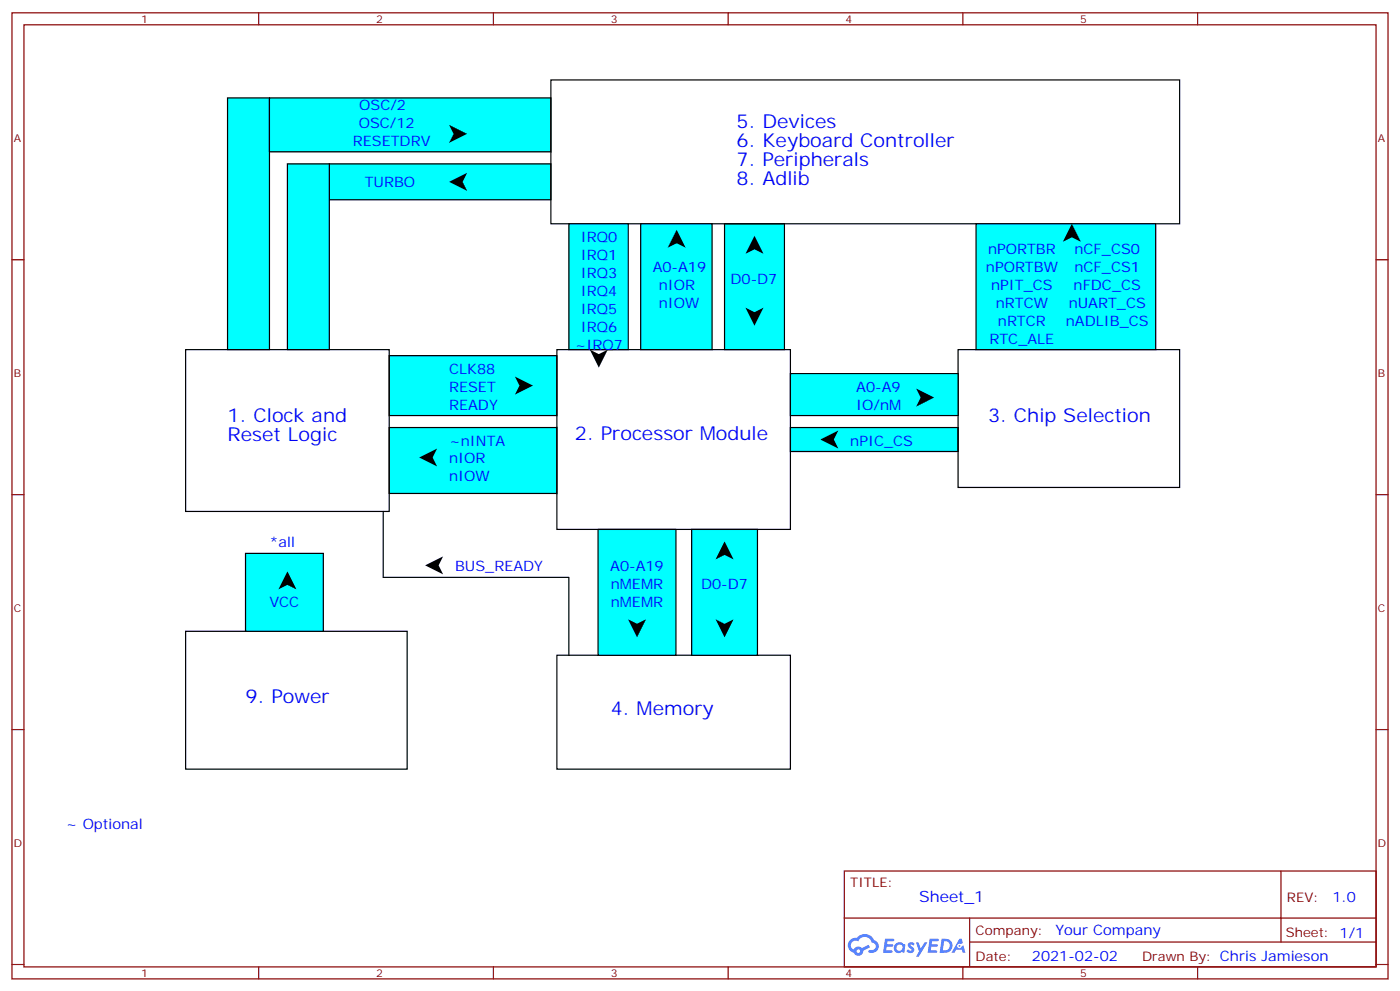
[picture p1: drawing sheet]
<svg xmlns="http://www.w3.org/2000/svg" width="412mm" height="292mm" viewBox="0 0 412 292" stroke-linecap="round" stroke-linejoin="round" font-family="sans-serif">
<g fill="#0ff" stroke="#000" stroke-width=".35">
<path d="M97 48.2h65.3v10.6h-65.3z"/>
<path d="M84.7 48.2h12.3v54.7h-12.3z"/>
<path d="M67 28.8h12.4v74.1h-12.4z"/>
<path d="M79.4 28.8h82.9v15.9h-82.9z"/>
<path d="M213.4 65.9h17.7v37h-17.7z"/>
<path d="M114.7 125.8h49.3v19.4h-49.3z"/>
<path d="M232.8 125.8h49.4v7.1h-49.4z"/>
<path d="M114.7 104.7h49.3v17.6h-49.3z"/>
</g>
<g fill="none" stroke="#870000" stroke-width=".35">
<path d="M3.5 3.8h405.4v284.3h-405.4zM7.1 7.3h398.2v277.3h-398.2zM76.2 3.8v3.5M145.3 3.8v3.5M214.5 3.8v3.5M283.6 3.8v3.5M352.8 3.8v3.5M3.5 76.4h3.6M405.3 76.4h3.6M3.5 145.6h3.6M405.3 145.6h3.6M3.5 214.7h3.6"/>
<path d="M405.3 214.7h3.6M248.7 256.4h156.6v28.2h-156.6zM377.3 256.4v20.9M248.7 270.2h156.5M285.6 277.3h119.6M285.6 270.2v14.1M3.5 283.9h3.6M76.2 284.6v3.5M145.3 284.6v3.5M214.5 284.6v3.5M283.6 284.6v3.5M352.8 284.6v3.5"/>
<path d="M405.3 283.9h3.6"/>
</g>
<g fill="#5487ff">
<path d="M267.7 277.5a1.22 1.22 0 0 1 1.7 .3l-.4 .6a.47 .47 0 0 0-.3-.4 .47 .47 0 0 0-.5 .2l.1 .2a1.14 1.14 0 0 1 .8 1.7 1.14 1.14 0 0 1-1.9 0l-.2-.2 .5-.5 .7 .4a.29 .29 0 0 0 .3-.2 .29 .29 0 0 0-.2-.4 1.04 1.04 0 0 1-.6-1.7z"/>
<path d="M260.7 276.3h2.4l.3 .2-.2 .5h-1.8l-.1 .9h1.5l.3 .4-.3 .3h-1.6l-.2 1.1 1.7 .1 .2 .3-.2 .3h-2.6z"/>
<path d="M273.8 276.3h2.4l.3 .2-.1 .5h-1.8l-.2 .9h1.6l.3 .4-.4 .3h-1.6l-.1 1.1 1.7 .1 .2 .3-.2 .3h-2.6z"/>
<path d="M282.6 276.3h.7l.3 1.2-.6 .4a.69 .69 0 0 0-1 .2 .69 .69 0 0 0 .4 1 .69 .69 0 0 0 .9-.6l.5-.3 .6 2.2h-.8l-.2-.8h-1.8l-.5 .8h-.8z"/>
<path d="M269.8 277.4h.8l.6 1.8 1.1-1.8h.9l-2.6 4.2h-.8l.9-1.6z"/>
<path d="M277.4 276.3l-.6 4.1h1.3a2.11 2.11 0 0 0 2.5-2.1 2.11 2.11 0 0 0-2.5-2zM278.1 277a1.39 1.39 0 0 1 1.7 1.4 1.39 1.39 0 0 1-1.8 1.3h-.3z"/>
<path d="M263.7 277.9a1.54 1.54 0 0 0-.1 2.2 1.54 1.54 0 0 0 2.2 .1l.6 .2 .3-2.3-.2-.2h-.4a1.49 1.49 0 0 0-2.4 0zM264 278.9a.94 .94 0 0 1 1.8 0 .94 .94 0 0 1-1.8 0z"/>
<path d="M250.4 276.7a2.18 2.18 0 0 0 1.1 3.7 1.44 1.44 0 0 0 1.6 .9 1.44 1.44 0 0 0 1.2-1.5l2-1-.5-.7-1.9 .9a1.47 1.47 0 0 0-2.4 .5 1.39 1.39 0 0 1-.7-2 1.39 1.39 0 0 1 2-.4 2.12 2.12 0 0 1 2.2-1.3 2.12 2.12 0 0 1 1.9 1.7 1.14 1.14 0 0 1 1.1 1.4 1.14 1.14 0 0 1-1.7 .7 .43 .43 0 0 0-.5 .4 .43 .43 0 0 0 .4 .5 1.98 1.98 0 0 0 2.5-1.3 1.98 1.98 0 0 0-1.2-2.5 3.1 3.1 0 0 0-5.3-.7l-.9 .1zM252.3 280a.55 .55 0 0 1 1.1 0 .55 .55 0 0 1-1.1 0z"/>
<circle cx="282.6" cy="278.4" r=".26"/>
</g>
<path d="M54.7 102.9h60v47.6h-60zM164 102.9h68.8v52.9h-68.8zM282.2 102.9h65.3v40.6h-65.3z" fill="none" stroke="#000" stroke-width=".35"/>
<path d="M232.8 110h49.4v12.3h-49.4z" fill="#0ff" stroke="#000" stroke-width=".35"/>
<path d="M151.7 110.8l5.3 2.7-5.3 2.6 1.3-2.6zM269.9 114.4l5.3 2.6-5.3 2.7 1.3-2.7zM123.5 134.7l5.3-2.7-1.4 2.7 1.4 2.6zM241.7 129.4l5.2-2.7-1.3 2.7 1.3 2.6z" fill="#000"/>
<path d="M164 192.9h68.8v33.5h-68.8z" fill="none" stroke="#000" stroke-width=".35"/>
<path d="M176.2 155.8h22.9v37.1h-22.9z" fill="#0ff" stroke="#000" stroke-width=".35"/>
<path d="M185 182.3l2.6 1.3 2.7-1.3-2.7 5.3z" fill="#000"/>
<path d="M203.7 155.8h19.4v37.1h-19.4z" fill="#0ff" stroke="#000" stroke-width=".35"/>
<path d="M222.2 69.4l2.7 5.3-2.7-1.3-2.6 1.3zM219.6 90.6l2.6 1.3 2.7-1.3-2.7 5.2zM213.4 159.3l2.7 5.3-2.7-1.3-2.6 1.3zM210.8 182.3l2.6 1.3 2.7-1.3-2.7 5.3z" fill="#000"/>
<path d="M162.3 23.5h185.2v42.4h-185.2z" fill="none" stroke="#000" stroke-width=".35"/>
<path d="M188.7 65.9h21.1v37h-21.1z" fill="#0ff" stroke="#000" stroke-width=".35"/>
<path d="M199.3 67.6l2.7 5.3-2.7-1.3-2.6 1.3z" fill="#000"/>
<path d="M167.6 65.9h17.5v37h-17.5z" fill="#0ff" stroke="#000" stroke-width=".35"/>
<path d="M132.3 36.8l5.3 2.6-5.3 2.7 1.3-2.7zM132.3 53.5l5.3-2.6-1.3 2.6 1.3 2.7zM173.7 102.9l2.7 1.3 2.6-1.3-2.6 5.3z" fill="#000"/>
<path d="M287.5 65.9h52.9v37h-52.9z" fill="#0ff" stroke="#000" stroke-width=".35"/>
<path d="M315.7 65.9l2.7 5.3-2.7-1.4-2.6 1.4z" fill="#000"/>
<path d="M54.7 185.8h65.2v40.6h-65.2z" fill="none" stroke="#000" stroke-width=".35"/>
<path d="M72.3 162.9h22.9v22.9h-22.9z" fill="#0ff" stroke="#000" stroke-width=".35"/>
<path d="M84.7 168.2l2.6 5.3-2.6-1.4-2.7 1.4zM125.2 166.4l5.3-2.6-1.3 2.6 1.3 2.7z" fill="#000"/>
<path d="M112.9 150.5v19.4h54.7v23" fill="none" stroke="#000" stroke-width=".35"/>
<g font-size="5.6" fill="#00f">
<text x="217" y="37.6">5. Devices</text>
<text x="217" y="43.3">6. Keyboard Controller</text>
<text x="217" y="48.9">7. Peripherals</text>
<text x="217" y="54.6">8. Adlib</text>
<text x="67" y="124.1">1. Clock and</text>
<text x="291" y="124.1">3. Chip Selection</text>
<text x="67" y="129.7">Reset Logic</text>
<text x="169.3" y="129.4">2. Processor Module</text>
<text x="72.3" y="207">9. Power</text>
<text x="179.9" y="210.5">4. Memory</text>
</g>
<text font-size="4.6" fill="#00f" x="270.8" y="265.4">Sheet_1</text>
<g font-size="4.2" fill="#00f">
<text x="105.8" y="32.3">OSC/2</text>
<text x="105.7" y="37.5">OSC/12</text>
<text x="103.9" y="42.8">RESETDRV</text>
<text x="107.5" y="55.2">TURBO</text>
<text x="171.1" y="71.2">IRQ0</text>
<text x="171.1" y="76.4">IRQ1</text>
<text x="291" y="74.7">nPORTBR</text>
<text x="316.5" y="74.7">nCF_CS0</text>
<text x="171.1" y="81.7">IRQ3</text>
<text x="192.3" y="80">A0-A19</text>
<text x="215.2" y="83.5">D0-D7</text>
<text x="290.4" y="80">nPORTBW</text>
<text x="316.5" y="80">nCF_CS1</text>
<text x="171.1" y="87">IRQ4</text>
<text x="194" y="85.3">nIOR</text>
<text x="291.9" y="85.3">nPIT_CS</text>
<text x="316.2" y="85.3">nFDC_CS</text>
<text x="171.1" y="92.3">IRQ5</text>
<text x="194" y="90.6">nIOW</text>
<text x="293.3" y="90.6">nRTCW</text>
<text x="294" y="95.8">nRTCR</text>
<text x="314" y="95.8">nADLIB_CS</text>
<text x="314.8" y="90.6">nUART_CS</text>
<text x="171.1" y="97.6">IRQ6</text>
<text x="291.5" y="101.1">RTC_ALE</text>
<text x="169.3" y="102.9">~IRQ7</text>
<text x="132.3" y="110">CLK88</text>
<text x="132.3" y="115.3">RESET</text>
<text x="252.2" y="115.3">A0-A9</text>
<text x="132.3" y="120.5">READY</text>
<text x="252.2" y="120.5">IO/nM</text>
<text x="132.3" y="131.1">~nINTA</text>
<text x="250.5" y="131.1">nPIC_CS</text>
<text x="132.3" y="136.4">nIOR</text>
<text x="132.3" y="141.7">nIOW</text>
<text x="79.4" y="161.1">*all</text>
<text x="134.1" y="168.2">BUS_READY</text>
<text x="179.8" y="168.2">A0-A19</text>
<text x="179.9" y="173.5">nMEMR</text>
<text x="206.5" y="173.5">D0-D7</text>
<text x="79.4" y="178.8">VCC</text>
<text x="179.9" y="178.8">nMEMR</text>
<text x="19.4" y="244">~ Optional</text>
<text x="392.5" y="265.6">1.0</text>
<text x="310.9" y="275.2">Your Company</text>
<text x="304" y="283">2021-02-02</text>
</g>
<g font-size="3.9" fill="#800">
<text x="250.5" y="260.9">TITLE:</text>
<text x="379.1" y="265.6">REV:</text>
<text x="287.4" y="275.1">Company:</text>
<text x="378.7" y="275.8">Sheet: 1/1</text>
<text x="287.4" y="282.8">Date:</text>
<text x="336.4" y="282.9">Drawn By: Chris Jamieson</text>
</g>
<g font-size="3.2" fill="#800">
<text x="41.6" y="6.8">1</text>
<text x="110.8" y="6.8">2</text>
<text x="179.9" y="6.8">3</text>
<text x="249.1" y="6.8">4</text>
<text x="318.2" y="6.8">5</text>
<text x="4.1" y="41.9">A</text>
<text x="405.9" y="41.9">A</text>
<text x="4.1" y="111">B</text>
<text x="405.9" y="111">B</text>
<text x="4.1" y="180.2">C</text>
<text x="405.9" y="180.2">C</text>
<text x="4.1" y="249.3">D</text>
<text x="405.9" y="249.3">D</text>
<text x="41.6" y="287.6">1</text>
<text x="110.8" y="287.6">2</text>
<text x="179.9" y="287.6">3</text>
<text x="249.1" y="287.6">4</text>
<text x="318.2" y="287.6">5</text>
</g>
</svg>
